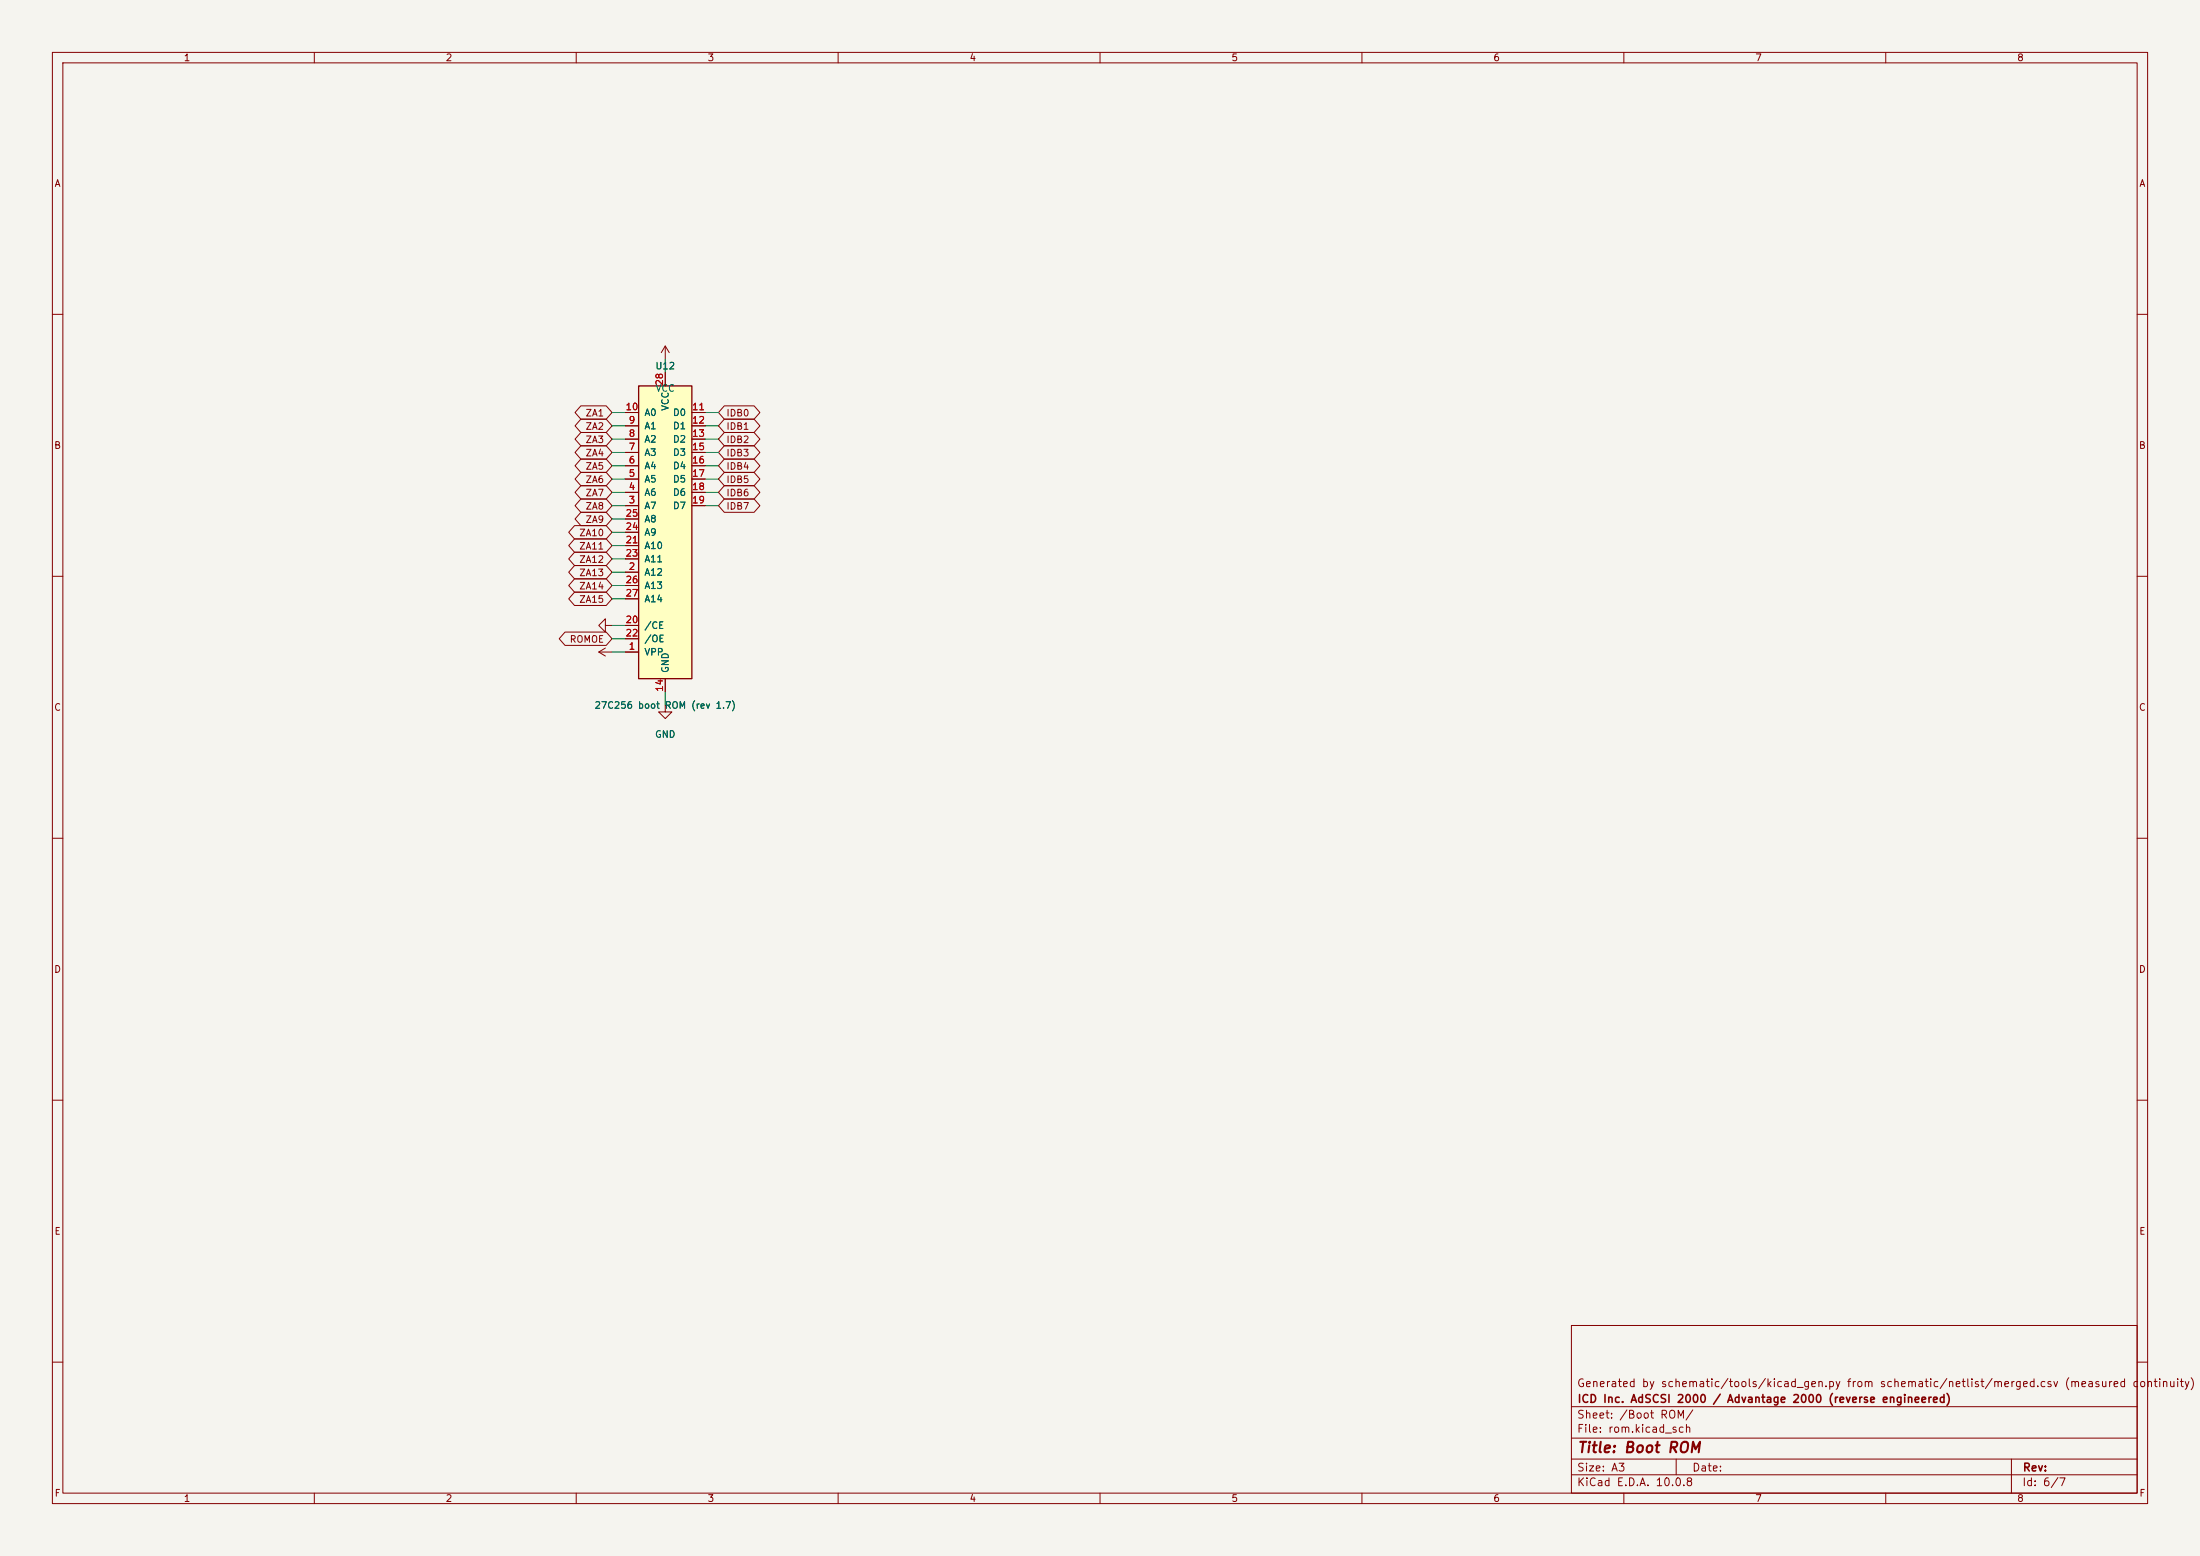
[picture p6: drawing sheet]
<svg xmlns="http://www.w3.org/2000/svg" width="420mm" height="297mm" viewBox="0 0 420 297" stroke-linecap="round" stroke-linejoin="round" font-family="sans-serif">
<path d="M0 0h420v297h-420z" fill="#f5f4ef" stroke="#f5f4ef" stroke-width=".19"/>
<g fill="none" stroke="#840000" stroke-width=".19">
<path d="M10 10h400v277h-400zM12 12h396v273h-396zM60 10v2M110 10v2M160 10v2M210 10v2M260 10v2M310 10v2M360 10v2M10 60h2M126.2 67.3l.8-1.3 .8 1.3M127 66v2.6"/>
<path d="M408 60h2M10 110h2M115.6 119.4v-1.3l-1.3 1.3 1.3 1.3v-1.3h1.2M408 110h2M10 160h2M408 160h2M10 210h2M408 210h2M300 253h108v32h-108zM10 260h2M300 278.5h108M300 274.5h108"/>
<path d="M300 268.5h108M320 278.5v3M384 278.5v6.5M408 260h2M60 285v2M110 285v2M160 285v2M210 285v2M260 285v2M300 281.5h108M310 285v2M360 285v2"/>
</g>
<path d="M121.9 73.7h10.2v55.8h-10.2z" fill="#ffffc2"/>
<path d="M121.9 73.7h10.2v55.8h-10.2z" fill="none" stroke="#840000" stroke-width=".25"/>
<g fill="none" stroke="#840000" stroke-width=".19">
<path d="M110.9 77.5h4.8l1.1 1.2-1.1 1.3h-4.8l-1.1-1.3zM119.4 78.7h2.5M127 71.1v2.6M132.1 78.7h2.5M138.3 77.5h5.7l1.1 1.2-1.1 1.3h-5.7l-1.1-1.3zM110.9 82.5h4.8l1.1 1.3-1.1 1.3h-4.8l-1.1-1.3zM110.9 90.2h4.8l1.1 1.2-1.1 1.3h-4.8l-1.1-1.3zM110.9 80h4.8l1.1 1.3-1.1 1.3h-4.8l-1.1-1.3zM110.9 85.1h4.8l1.1 1.3-1.1 1.2h-4.8l-1.1-1.2zM110.9 92.7h4.8l1.1 1.3-1.1 1.3h-4.8l-1.1-1.3zM110.9 95.2h4.8l1.1 1.3-1.1 1.3h-4.8l-1.1-1.3zM110.9 97.8h4.8l1.1 1.3-1.1 1.2h-4.8l-1.1-1.2z"/>
<path d="M110.9 87.6h4.8l1.1 1.3-1.1 1.3h-4.8l-1.1-1.3zM119.4 96.5h2.5M119.4 94h2.5M119.4 91.4h2.5M119.4 88.9h2.5M119.4 86.4h2.5M119.4 83.8h2.5M119.4 81.3h2.5M119.4 99.1h2.5M132.1 96.5h2.5M132.1 94h2.5M132.1 91.4h2.5"/>
<path d="M132.1 88.9h2.5M132.1 86.4h2.5M132.1 83.8h2.5M132.1 81.3h2.5M138.3 85.1h5.7l1.1 1.3-1.1 1.2h-5.7l-1.1-1.2zM138.3 82.5h5.7l1.1 1.3-1.1 1.3h-5.7l-1.1-1.3zM138.3 80h5.7l1.1 1.3-1.1 1.3h-5.7l-1.1-1.3zM138.3 90.2h5.7l1.1 1.2-1.1 1.3h-5.7l-1.1-1.3zM138.3 92.7h5.7l1.1 1.3-1.1 1.3h-5.7l-1.1-1.3zM138.3 87.6h5.7l1.1 1.3-1.1 1.3h-5.7l-1.1-1.3zM138.3 95.2h5.7l1.1 1.3-1.1 1.3h-5.7l-1.1-1.3zM109.7 102.9h6l1.1 1.2-1.1 1.3h-6l-1.1-1.3z"/>
<path d="M109.7 100.3h6l1.1 1.3-1.1 1.3h-6l-1.1-1.3zM109.7 105.4h6l1.1 1.3-1.1 1.3h-6l-1.1-1.3zM109.7 107.9h6l1.1 1.3-1.1 1.3h-6l-1.1-1.3zM109.7 110.5h6l1.1 1.3-1.1 1.2h-6l-1.1-1.2zM109.7 113h6l1.1 1.3-1.1 1.3h-6l-1.1-1.3zM119.4 109.2h2.5M119.4 119.4h2.5M119.4 104.1h2.5M119.4 106.7h2.5M119.4 101.6h2.5M119.4 111.8h2.5M119.4 114.3h2.5"/>
<path d="M107.9 120.6h7.8l1.1 1.3-1.1 1.3h-7.8l-1.1-1.3zM114.3 124.5h2.5M115.6 123.7l-1.3 .8 1.3 .7M119.4 124.5h2.5M119.4 121.9h2.5M127 134.6v1.3h1.3l-1.3 1.3-1.3-1.3h1.3M127 129.5v2.6"/>
</g>
<g fill="none" stroke="#009600" stroke-width=".19">
<path d="M116.8 78.7h2.6M127 68.6v2.5M134.6 78.7h2.6M116.8 83.8h2.6M116.8 94h2.6M116.8 96.5h2.6M116.8 91.4h2.6M116.8 88.9h2.6M116.8 81.3h2.6M116.8 86.4h2.6M116.8 99.1h2.6M134.6 83.8h2.6"/>
<path d="M134.6 94h2.6M134.6 96.5h2.6M134.6 91.4h2.6M134.6 88.9h2.6M134.6 81.3h2.6M134.6 86.4h2.6M116.8 101.6h2.6M116.8 104.1h2.6M116.8 106.7h2.6M116.8 111.8h2.6M116.8 114.3h2.6M116.8 119.4h2.6"/>
<path d="M116.8 109.2h2.6M116.8 124.5h2.6M116.8 121.9h2.6M127 132.1v2.5"/>
</g>
<text font-size="2" fill="#840000" x="301" y="277.8">Title: Boot ROM</text>
<g font-size="1.5" fill="#840000">
<text x="300.9" y="265.1">Generated by schematic/tools/kicad_gen.py from schematic/netlist/merged.csv (measured continuity)</text>
<text x="301" y="268.1">ICD Inc. AdSCSI 2000 / Advantage 2000 (reverse engineered)</text>
<text x="300.9" y="273.8">File: rom.kicad_sch</text>
<text x="300.9" y="271.1">Sheet: /Boot ROM/</text>
<text x="300.9" y="281.2">Size: A3</text>
<text x="322.9" y="281.2">Date:</text>
<text x="386" y="281.2">Rev:</text>
<text x="300.9" y="284">KiCad E.D.A. 10.0.8</text>
<text x="385.9" y="284">Id: 6/7</text>
</g>
<g font-size="1.3" fill="#840000">
<text x="35" y="12">1</text>
<text x="85" y="12">2</text>
<text x="135" y="12">3</text>
<text x="185" y="12">4</text>
<text x="235" y="12">5</text>
<text x="285" y="12">6</text>
<text x="335" y="12">7</text>
<text x="385" y="12">8</text>
<text x="10.3" y="36">A</text>
<text x="408.3" y="36">A</text>
<text x="111.7" y="79.8">ZA1</text>
<text x="111.7" y="82.3">ZA2</text>
<text x="138.6" y="79.8">IDB0</text>
<text x="138.6" y="82.3">IDB1</text>
<text x="10.2" y="86">B</text>
<text x="111.7" y="84.9">ZA3</text>
<text x="111.7" y="87.4">ZA4</text>
<text x="111.7" y="90">ZA5</text>
<text x="138.6" y="87.4">IDB3</text>
<text x="138.6" y="84.9">IDB2</text>
<text x="138.6" y="90">IDB4</text>
<text x="408.2" y="86">B</text>
<text x="111.7" y="92.5">ZA6</text>
<text x="111.7" y="95">ZA7</text>
<text x="138.6" y="92.5">IDB5</text>
<text x="138.6" y="95">IDB6</text>
<text x="111.7" y="97.6">ZA8</text>
<text x="111.7" y="100.1">ZA9</text>
<text x="138.6" y="97.6">IDB7</text>
<text x="110.5" y="105.2">ZA11</text>
<text x="110.5" y="102.7">ZA10</text>
<text x="110.5" y="107.7">ZA12</text>
<text x="110.5" y="110.3">ZA13</text>
<text x="110.5" y="112.8">ZA14</text>
<text x="110.5" y="115.4">ZA15</text>
<text x="108.7" y="123">ROMOE</text>
<text x="10.2" y="136">C</text>
<text x="408.2" y="136">C</text>
<text x="10.2" y="186">D</text>
<text x="408.2" y="186">D</text>
<text x="10.3" y="236">E</text>
<text x="408.3" y="236">E</text>
<text x="10.3" y="286">F</text>
<text x="35" y="287">1</text>
<text x="85" y="287">2</text>
<text x="135" y="287">3</text>
<text x="185" y="287">4</text>
<text x="235" y="287">5</text>
<text x="285" y="287">6</text>
<text x="335" y="287">7</text>
<text x="385" y="287">8</text>
<text x="408.3" y="286">F</text>
</g>
<g font-size="1.3" fill="#006464">
<text x="125" y="70.8">U12</text>
<text x="125.1" y="75.1">VCC</text>
<text x="122.9" y="82.2">A1</text>
<text x="122.9" y="79.7">A0</text>
<text x="128" y="78.5" transform="rotate(-90 128 78.5)">VCC</text>
<text x="128.4" y="79.7">D0</text>
<text x="128.4" y="82.2">D1</text>
<text x="122.9" y="89.9">A4</text>
<text x="122.9" y="87.3">A3</text>
<text x="122.9" y="84.8">A2</text>
<text x="128.4" y="84.8">D2</text>
<text x="128.4" y="87.3">D3</text>
<text x="128.4" y="89.9">D4</text>
<text x="122.9" y="94.9">A6</text>
<text x="122.9" y="92.4">A5</text>
<text x="128.4" y="92.4">D5</text>
<text x="128.4" y="94.9">D6</text>
<text x="122.9" y="97.5">A7</text>
<text x="122.9" y="100">A8</text>
<text x="128.4" y="97.5">D7</text>
<text x="122.9" y="105.1">A10</text>
<text x="122.9" y="107.6">A11</text>
<text x="122.9" y="102.6">A9</text>
<text x="122.9" y="110.2">A12</text>
<text x="122.9" y="112.7">A13</text>
<text x="122.9" y="115.3">A14</text>
<text x="122.9" y="125.4">VPP</text>
<text x="122.9" y="120.3">/CE</text>
<text x="122.9" y="122.9">/OE</text>
<text x="128" y="128.6" transform="rotate(-90 128 128.6)">GND</text>
<text x="113.4" y="135.6">27C256 boot ROM (rev 1.7)</text>
<text x="124.9" y="141.1">GND</text>
</g>
<g font-size="1.3" fill="#a90000">
<text x="126.9" y="73.7" transform="rotate(-90 126.9 73.7)">28</text>
<text x="119.3" y="78.6">10</text>
<text x="119.9" y="83.7">8</text>
<text x="119.9" y="81.1">9</text>
<text x="132" y="78.6">11</text>
<text x="132" y="81.1">12</text>
<text x="132" y="83.7">13</text>
<text x="119.9" y="88.8">6</text>
<text x="119.9" y="86.2">7</text>
<text x="132" y="86.2">15</text>
<text x="132" y="88.8">16</text>
<text x="119.9" y="93.8">4</text>
<text x="119.9" y="91.3">5</text>
<text x="132" y="91.3">17</text>
<text x="132" y="93.8">18</text>
<text x="119.3" y="101.5">24</text>
<text x="119.3" y="98.9">25</text>
<text x="119.9" y="96.4">3</text>
<text x="132" y="96.4">19</text>
<text x="119.3" y="104">21</text>
<text x="119.3" y="106.5">23</text>
<text x="119.3" y="111.6">26</text>
<text x="119.9" y="109.1">2</text>
<text x="119.3" y="119.2">20</text>
<text x="119.3" y="114.2">27</text>
<text x="119.3" y="121.8">22</text>
<text x="119.9" y="124.3">1</text>
<text x="126.9" y="132.1" transform="rotate(-90 126.9 132.1)">14</text>
</g>
</svg>
